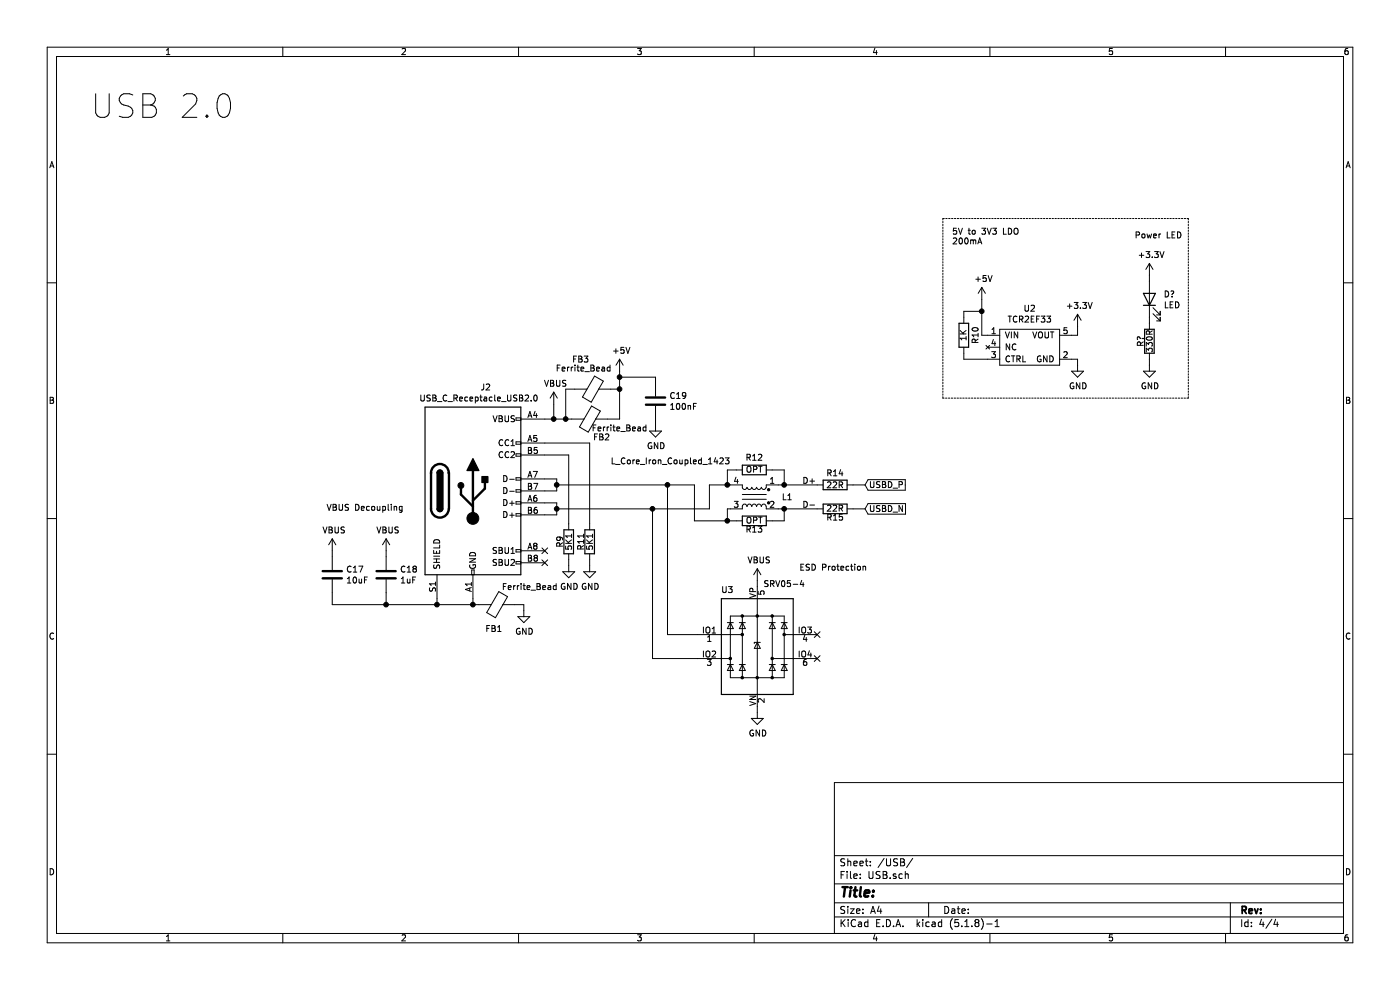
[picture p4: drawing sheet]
EESchema Schematic File Version 4
EELAYER 30 0
EELAYER END
$Descr A4 11693 8268
encoding utf-8
Sheet 4 4
Title ""
Date ""
Rev ""
Comp ""
Comment1 ""
Comment2 ""
Comment3 ""
Comment4 ""
$EndDescr
Text Notes 750  1000 0    197  ~ 0
USB 2.0
$Comp
L Connector:USB_C_Receptacle_USB2.0 J2
U 1 1
P 3950 4100
F 0 "J2" H 4057 4967 50  0000 C CNN
F 1 "USB_C_Receptacle_USB2.0" H 4000 4875 50  0000 C CNN
F 2 "Connector_USB:USB_C_Receptacle_GCT_USB4085" H 4100 4100 50  0001 C CNN
F 3 "https://www.usb.org/sites/default/files/documents/usb_type-c.zip" H 4100 4100 50  0001 C CNN
	1    3950 4100
	1    0    0    -1  
$EndComp
$Comp
L power:VBUS #PWR0166
U 1 1
P 4625 3375
F 0 "#PWR0166" H 4625 3225 50  0001 C CNN
F 1 "VBUS" H 4640 3548 50  0000 C CNN
F 2 "" H 4625 3375 50  0001 C CNN
F 3 "" H 4625 3375 50  0001 C CNN
	1    4625 3375
	1    0    0    -1  
$EndComp
Wire Wire Line
	3950 5000 3950 5050
$Comp
L power:GND #PWR0167
U 1 1
P 4375 5100
F 0 "#PWR0167" H 4375 4850 50  0001 C CNN
F 1 "GND" H 4380 4927 50  0000 C CNN
F 2 "" H 4375 5100 50  0001 C CNN
F 3 "" H 4375 5100 50  0001 C CNN
	1    4375 5100
	1    0    0    -1  
$EndComp
Wire Wire Line
	4650 4300 4650 4250
Wire Wire Line
	4550 4300 4650 4300
Wire Wire Line
	4650 4100 4650 4050
Wire Wire Line
	4550 4100 4650 4100
Wire Wire Line
	4550 4000 4650 4000
Wire Wire Line
	4550 4200 4650 4200
$Comp
L Device:Ferrite_Bead FB2
U 1 1
P 4925 3500
F 0 "FB2" V 5075 3600 50  0000 C CNN
F 1 "Ferrite_Bead" V 5000 3750 50  0000 C CNN
F 2 "Inductor_SMD:L_0805_2012Metric" V 4855 3500 50  0001 C CNN
F 3 "~" H 4925 3500 50  0001 C CNN
	1    4925 3500
	0    1    1    0   
$EndComp
Wire Wire Line
	5075 3500 5175 3500
$Comp
L Device:Ferrite_Bead FB1
U 1 1
P 4150 5050
F 0 "FB1" V 4350 5025 50  0000 C CNN
F 1 "Ferrite_Bead" V 4000 5325 50  0000 C CNN
F 2 "Inductor_SMD:L_0805_2012Metric" V 4080 5050 50  0001 C CNN
F 3 "~" H 4150 5050 50  0001 C CNN
	1    4150 5050
	0    1    1    0   
$EndComp
Wire Wire Line
	3950 5050 4000 5050
Connection ~ 3950 5050
Wire Wire Line
	4300 5050 4375 5050
Wire Wire Line
	4375 5050 4375 5100
Wire Wire Line
	4550 3500 4625 3500
Wire Wire Line
	4625 3500 4625 3375
Connection ~ 4625 3500
Wire Wire Line
	4625 3500 4725 3500
Connection ~ 4650 4050
Wire Wire Line
	4650 4050 4650 4000
Connection ~ 4650 4250
Wire Wire Line
	4650 4250 4650 4200
NoConn ~ 4550 4600
NoConn ~ 4550 4700
$Comp
L Device:R R9
U 1 1
P 4750 4525
F 0 "R9" V 4675 4525 50  0000 C CNN
F 1 "5K1" V 4750 4525 50  0000 C CNN
F 2 "resistor_smd:R_0603_1608Metric" V 4680 4525 50  0001 C CNN
F 3 "~" H 4750 4525 50  0001 C CNN
	1    4750 4525
	1    0    0    1   
$EndComp
$Comp
L Device:R R11
U 1 1
P 4925 4525
F 0 "R11" V 4850 4525 50  0000 C CNN
F 1 "5K1" V 4925 4525 50  0000 C CNN
F 2 "resistor_smd:R_0603_1608Metric" V 4855 4525 50  0001 C CNN
F 3 "~" H 4925 4525 50  0001 C CNN
	1    4925 4525
	1    0    0    1   
$EndComp
$Comp
L power:GND #PWR0169
U 1 1
P 4925 4725
F 0 "#PWR0169" H 4925 4475 50  0001 C CNN
F 1 "GND" H 4930 4552 50  0000 C CNN
F 2 "" H 4925 4725 50  0001 C CNN
F 3 "" H 4925 4725 50  0001 C CNN
	1    4925 4725
	1    0    0    -1  
$EndComp
$Comp
L power:GND #PWR0170
U 1 1
P 4750 4725
F 0 "#PWR0170" H 4750 4475 50  0001 C CNN
F 1 "GND" H 4755 4552 50  0000 C CNN
F 2 "" H 4750 4725 50  0001 C CNN
F 3 "" H 4750 4725 50  0001 C CNN
	1    4750 4725
	1    0    0    -1  
$EndComp
Wire Wire Line
	4750 4675 4750 4725
Wire Wire Line
	4925 4675 4925 4725
Wire Wire Line
	4550 3800 4750 3800
Wire Wire Line
	4750 3800 4750 4375
Wire Wire Line
	4550 3700 4925 3700
Wire Wire Line
	4925 3700 4925 4375
$Comp
L custom_parts_library:TCR2EF33 U2
U 1 1
P 8700 3100
F 0 "U2" H 8600 3625 50  0000 C CNN
F 1 "TCR2EF33" H 8600 3534 50  0000 C CNN
F 2 "custom_footprint_library:TCR2EF33_SOT25" H 7900 3800 50  0001 C CNN
F 3 "" H 7900 3800 50  0001 C CNN
	1    8700 3100
	1    0    0    -1  
$EndComp
$Comp
L power:+5V #PWR0171
U 1 1
P 8200 2500
F 0 "#PWR0171" H 8200 2350 50  0001 C CNN
F 1 "+5V" H 8215 2673 50  0000 C CNN
F 2 "" H 8200 2500 50  0001 C CNN
F 3 "" H 8200 2500 50  0001 C CNN
	1    8200 2500
	1    0    0    -1  
$EndComp
Wire Wire Line
	8200 2800 8250 2800
$Comp
L power:GND #PWR0172
U 1 1
P 9000 3050
F 0 "#PWR0172" H 9000 2800 50  0001 C CNN
F 1 "GND" H 9005 2877 50  0000 C CNN
F 2 "" H 9000 3050 50  0001 C CNN
F 3 "" H 9000 3050 50  0001 C CNN
	1    9000 3050
	1    0    0    -1  
$EndComp
Wire Wire Line
	9000 3050 9000 3000
Wire Wire Line
	9000 3000 8950 3000
$Comp
L Device:R R10
U 1 1
P 8050 2800
F 0 "R10" V 7950 2800 50  0000 C CNN
F 1 "1K" V 8050 2800 50  0000 C CNN
F 2 "resistor_smd:R_0603_1608Metric" V 7980 2800 50  0001 C CNN
F 3 "~" H 8050 2800 50  0001 C CNN
	1    8050 2800
	-1   0    0    1   
$EndComp
Wire Wire Line
	8200 2500 8200 2600
Wire Wire Line
	8250 3000 8050 3000
Wire Wire Line
	8050 2650 8050 2600
Wire Wire Line
	8050 2600 8200 2600
Connection ~ 8200 2600
Wire Wire Line
	8200 2600 8200 2800
$Comp
L power:+3.3V #PWR0173
U 1 1
P 9000 2725
F 0 "#PWR0173" H 9000 2575 50  0001 C CNN
F 1 "+3.3V" H 9015 2898 50  0000 C CNN
F 2 "" H 9000 2725 50  0001 C CNN
F 3 "" H 9000 2725 50  0001 C CNN
	1    9000 2725
	1    0    0    -1  
$EndComp
Wire Wire Line
	8950 2800 9000 2800
Wire Wire Line
	9000 2800 9000 2725
Wire Wire Line
	8050 2950 8050 3000
Wire Wire Line
	6325 4850 6325 4900
Wire Wire Line
	6325 5950 6325 5900
$Comp
L power:GND #PWR0175
U 1 1
P 6325 5950
F 0 "#PWR0175" H 6325 5700 50  0001 C CNN
F 1 "GND" H 6330 5777 50  0000 C CNN
F 2 "" H 6325 5950 50  0001 C CNN
F 3 "" H 6325 5950 50  0001 C CNN
	1    6325 5950
	1    0    0    -1  
$EndComp
$Comp
L Power_Protection:SRV05-4 U3
U 1 1
P 6325 5400
F 0 "U3" H 6075 5875 50  0000 C CNN
F 1 "SRV05-4" H 6550 5925 50  0000 C CNN
F 2 "Package_TO_SOT_SMD:SOT-23-6" H 7025 4950 50  0001 C CNN
F 3 "http://www.onsemi.com/pub/Collateral/SRV05-4-D.PDF" H 6325 5400 50  0001 C CNN
	1    6325 5400
	1    0    0    -1  
$EndComp
Wire Wire Line
	7125 4250 7225 4250
Wire Wire Line
	7125 4050 7225 4050
Text GLabel 7225 4250 2    50   Input ~ 0
USBD_N
Text GLabel 7225 4050 2    50   Input ~ 0
USBD_P
$Comp
L Device:R R14
U 1 1
P 6975 4050
F 0 "R14" V 6875 4050 50  0000 C CNN
F 1 "22R" V 6975 4050 50  0000 C CNN
F 2 "resistor_smd:R_0603_1608Metric" V 6905 4050 50  0001 C CNN
F 3 "~" H 6975 4050 50  0001 C CNN
	1    6975 4050
	0    1    1    0   
$EndComp
$Comp
L Device:R R15
U 1 1
P 6975 4250
F 0 "R15" V 6900 4250 50  0000 C CNN
F 1 "22R" V 6975 4250 50  0000 C CNN
F 2 "resistor_smd:R_0603_1608Metric" V 6905 4250 50  0001 C CNN
F 3 "~" H 6975 4250 50  0001 C CNN
	1    6975 4250
	0    1    -1   0   
$EndComp
$Comp
L Device:L_Core_Iron_Coupled_1423 L1
U 1 1
P 6300 4150
F 0 "L1" H 6025 4150 50  0000 C CNN
F 1 "L_Core_Iron_Coupled_1423" H 7000 4450 50  0000 C CNN
F 2 "custom_footprint_library:SMM2012E" H 6300 4150 50  0001 C CNN
F 3 "~" H 6300 4150 50  0001 C CNN
	1    6300 4150
	-1   0    0    -1  
$EndComp
Wire Wire Line
	6500 4050 6550 4050
$Comp
L Device:R R13
U 1 1
P 6300 4350
F 0 "R13" V 6225 4350 50  0000 C CNN
F 1 "OPT" V 6300 4350 50  0000 C CNN
F 2 "resistor_smd:R_0603_1608Metric" V 6230 4350 50  0001 C CNN
F 3 "~" H 6300 4350 50  0001 C CNN
	1    6300 4350
	0    1    -1   0   
$EndComp
$Comp
L Device:R R12
U 1 1
P 6300 3925
F 0 "R12" V 6400 3925 50  0000 C CNN
F 1 "OPT" V 6300 3925 50  0000 C CNN
F 2 "resistor_smd:R_0603_1608Metric" V 6230 3925 50  0001 C CNN
F 3 "~" H 6300 3925 50  0001 C CNN
	1    6300 3925
	0    1    -1   0   
$EndComp
Wire Wire Line
	6150 4350 6075 4350
Wire Wire Line
	6075 4350 6075 4250
Wire Wire Line
	6075 4250 6100 4250
Wire Wire Line
	6500 4250 6550 4250
Wire Wire Line
	6450 4350 6550 4350
Wire Wire Line
	6550 4350 6550 4250
Connection ~ 6550 4250
Wire Wire Line
	6550 4050 6550 3925
Wire Wire Line
	6550 3925 6450 3925
Connection ~ 6550 4050
Wire Wire Line
	6150 3925 6075 3925
Wire Wire Line
	6075 3925 6075 4050
Wire Wire Line
	6075 4050 6100 4050
Text Notes 7950 2050 0    50   ~ 0
5V to 3V3 LDO\n200mA
Wire Wire Line
	4650 4050 5575 4050
Wire Wire Line
	4650 4250 5450 4250
Wire Wire Line
	5575 4050 5575 5300
Wire Wire Line
	5575 5300 5825 5300
Wire Wire Line
	5825 5500 5450 5500
Wire Wire Line
	5450 5500 5450 4250
NoConn ~ 6825 5300
NoConn ~ 6825 5500
Wire Wire Line
	5475 3200 5475 3150
Wire Wire Line
	5475 3500 5475 3550
Wire Wire Line
	3225 4650 3225 4600
Wire Wire Line
	2775 4650 2775 4600
$Comp
L power:VBUS #PWR?
U 1 1
P 3225 4600
AR Path="/60E2AA62" Ref="#PWR?"  Part="1" 
AR Path="/60D44BDB/60E2AA62" Ref="#PWR?"  Part="1" 
AR Path="/60D99CF5/60E2AA62" Ref="#PWR0178"  Part="1" 
F 0 "#PWR0178" H 3225 4450 50  0001 C CNN
F 1 "VBUS" H 3240 4773 50  0000 C CNN
F 2 "" H 3225 4600 50  0001 C CNN
F 3 "" H 3225 4600 50  0001 C CNN
	1    3225 4600
	1    0    0    -1  
$EndComp
$Comp
L power:VBUS #PWR?
U 1 1
P 2775 4600
AR Path="/60E2AA68" Ref="#PWR?"  Part="1" 
AR Path="/60D44BDB/60E2AA68" Ref="#PWR?"  Part="1" 
AR Path="/60D99CF5/60E2AA68" Ref="#PWR0179"  Part="1" 
F 0 "#PWR0179" H 2775 4450 50  0001 C CNN
F 1 "VBUS" H 2790 4773 50  0000 C CNN
F 2 "" H 2775 4600 50  0001 C CNN
F 3 "" H 2775 4600 50  0001 C CNN
	1    2775 4600
	1    0    0    -1  
$EndComp
$Comp
L Device:C C?
U 1 1
P 3225 4800
AR Path="/60E2AA7C" Ref="C?"  Part="1" 
AR Path="/60D44BDB/60E2AA7C" Ref="C?"  Part="1" 
AR Path="/60D99CF5/60E2AA7C" Ref="C18"  Part="1" 
F 0 "C18" H 3340 4846 50  0000 L CNN
F 1 "1uF" H 3340 4755 50  0000 L CNN
F 2 "Capacitor_smd:C_0603_1608Metric" H 3263 4650 50  0001 C CNN
F 3 "~" H 3225 4800 50  0001 C CNN
	1    3225 4800
	1    0    0    -1  
$EndComp
$Comp
L Device:C C?
U 1 1
P 2775 4800
AR Path="/60E2AA82" Ref="C?"  Part="1" 
AR Path="/60D44BDB/60E2AA82" Ref="C?"  Part="1" 
AR Path="/60D99CF5/60E2AA82" Ref="C17"  Part="1" 
F 0 "C17" H 2890 4846 50  0000 L CNN
F 1 "10uF" H 2890 4755 50  0000 L CNN
F 2 "Capacitor_smd:C_0603_1608Metric" H 2813 4650 50  0001 C CNN
F 3 "~" H 2775 4800 50  0001 C CNN
	1    2775 4800
	1    0    0    -1  
$EndComp
Text Notes 2725 4275 0    50   ~ 0
VBUS Decoupling
$Comp
L power:VBUS #PWR0174
U 1 1
P 6325 4850
F 0 "#PWR0174" H 6325 4700 50  0001 C CNN
F 1 "VBUS" H 6340 5023 50  0000 C CNN
F 2 "" H 6325 4850 50  0001 C CNN
F 3 "" H 6325 4850 50  0001 C CNN
	1    6325 4850
	1    0    0    -1  
$EndComp
$Comp
L Device:C C?
U 1 1
P 5475 3350
AR Path="/60E2AA5A" Ref="C?"  Part="1" 
AR Path="/60D44BDB/60E2AA5A" Ref="C?"  Part="1" 
AR Path="/60D99CF5/60E2AA5A" Ref="C19"  Part="1" 
F 0 "C19" H 5590 3396 50  0000 L CNN
F 1 "100nF" H 5590 3305 50  0000 L CNN
F 2 "Capacitor_smd:C_0603_1608Metric" H 5513 3200 50  0001 C CNN
F 3 "~" H 5475 3350 50  0001 C CNN
	1    5475 3350
	1    0    0    -1  
$EndComp
$Comp
L power:GND #PWR?
U 1 1
P 5475 3550
AR Path="/60E2AA54" Ref="#PWR?"  Part="1" 
AR Path="/60D44BDB/60E2AA54" Ref="#PWR?"  Part="1" 
AR Path="/60D99CF5/60E2AA54" Ref="#PWR0177"  Part="1" 
F 0 "#PWR0177" H 5475 3300 50  0001 C CNN
F 1 "GND" H 5480 3377 50  0000 C CNN
F 2 "" H 5475 3550 50  0001 C CNN
F 3 "" H 5475 3550 50  0001 C CNN
	1    5475 3550
	1    0    0    -1  
$EndComp
$Comp
L power:+5V #PWR?
U 1 1
P 5175 3100
AR Path="/60E2AA4C" Ref="#PWR?"  Part="1" 
AR Path="/60D44BDB/60E2AA4C" Ref="#PWR?"  Part="1" 
AR Path="/60D99CF5/60E2AA4C" Ref="#PWR0176"  Part="1" 
F 0 "#PWR0176" H 5175 2950 50  0001 C CNN
F 1 "+5V" H 5190 3273 50  0000 C CNN
F 2 "" H 5175 3100 50  0001 C CNN
F 3 "" H 5175 3100 50  0001 C CNN
	1    5175 3100
	1    0    0    -1  
$EndComp
Wire Wire Line
	2775 5050 3225 5050
Wire Wire Line
	2775 4950 2775 5050
Wire Wire Line
	3225 4950 3225 5050
Connection ~ 3225 5050
Wire Wire Line
	5575 4050 5800 4050
Wire Wire Line
	5800 4050 5800 4350
Wire Wire Line
	5800 4350 6075 4350
Connection ~ 5575 4050
Connection ~ 6075 4350
Wire Wire Line
	5450 4250 5925 4250
Wire Wire Line
	5925 4250 5925 4050
Wire Wire Line
	5925 4050 6075 4050
Connection ~ 5450 4250
Connection ~ 6075 4050
Wire Wire Line
	6550 4050 6825 4050
Wire Wire Line
	6550 4250 6825 4250
Text Label 6700 4050 0    50   ~ 0
D+
Text Label 6700 4250 0    50   ~ 0
D-
$Comp
L Device:Ferrite_Bead FB3
U 1 1
P 4950 3250
F 0 "FB3" V 4700 3150 50  0000 C CNN
F 1 "Ferrite_Bead" V 4775 3175 50  0000 C CNN
F 2 "Inductor_SMD:L_0805_2012Metric" V 4880 3250 50  0001 C CNN
F 3 "~" H 4950 3250 50  0001 C CNN
	1    4950 3250
	0    1    1    0   
$EndComp
Wire Wire Line
	5100 3250 5175 3250
Connection ~ 5175 3250
Wire Wire Line
	5175 3250 5175 3500
Wire Wire Line
	4800 3250 4725 3250
Wire Wire Line
	4725 3250 4725 3500
Connection ~ 4725 3500
Wire Wire Line
	4725 3500 4775 3500
Wire Wire Line
	3225 5050 3650 5050
Wire Wire Line
	3650 5050 3950 5050
Connection ~ 3650 5050
Wire Wire Line
	3650 5000 3650 5050
Wire Wire Line
	5175 3100 5175 3150
Wire Wire Line
	5175 3150 5475 3150
Connection ~ 5175 3150
Wire Wire Line
	5175 3150 5175 3250
Text Notes 6675 4775 0    50   ~ 0
ESD Protection
$Comp
L Device:R R?
U 1 1
P 9600 2850
AR Path="/60F909D6" Ref="R?"  Part="1" 
AR Path="/60D44BDB/60F909D6" Ref="R?"  Part="1" 
AR Path="/60D99CF5/60F909D6" Ref="R?"  Part="1" 
F 0 "R?" V 9525 2850 50  0000 C CNN
F 1 "330R" V 9600 2850 50  0000 C CNN
F 2 "resistor_smd:R_0603_1608Metric" V 9530 2850 50  0001 C CNN
F 3 "~" H 9600 2850 50  0001 C CNN
	1    9600 2850
	1    0    0    1   
$EndComp
$Comp
L power:GND #PWR?
U 1 1
P 9600 3050
AR Path="/60F909DC" Ref="#PWR?"  Part="1" 
AR Path="/60D44BDB/60F909DC" Ref="#PWR?"  Part="1" 
AR Path="/60D99CF5/60F909DC" Ref="#PWR?"  Part="1" 
F 0 "#PWR?" H 9600 2800 50  0001 C CNN
F 1 "GND" H 9605 2877 50  0000 C CNN
F 2 "" H 9600 3050 50  0001 C CNN
F 3 "" H 9600 3050 50  0001 C CNN
	1    9600 3050
	1    0    0    -1  
$EndComp
$Comp
L Device:LED D?
U 1 1
P 9600 2500
AR Path="/60F909E2" Ref="D?"  Part="1" 
AR Path="/60D44BDB/60F909E2" Ref="D?"  Part="1" 
AR Path="/60D99CF5/60F909E2" Ref="D?"  Part="1" 
F 0 "D?" V 9639 2382 50  0000 R CNN
F 1 "LED" V 9548 2382 50  0000 R CNN
F 2 "Diode_SMD:D_0603_1608Metric" H 9600 2500 50  0001 C CNN
F 3 "~" H 9600 2500 50  0001 C CNN
	1    9600 2500
	0    -1   -1   0   
$EndComp
$Comp
L power:+3.3V #PWR?
U 1 1
P 9600 2300
AR Path="/60F909E8" Ref="#PWR?"  Part="1" 
AR Path="/60D44BDB/60F909E8" Ref="#PWR?"  Part="1" 
AR Path="/60D99CF5/60F909E8" Ref="#PWR?"  Part="1" 
F 0 "#PWR?" H 9600 2150 50  0001 C CNN
F 1 "+3.3V" H 9615 2473 50  0000 C CNN
F 2 "" H 9600 2300 50  0001 C CNN
F 3 "" H 9600 2300 50  0001 C CNN
	1    9600 2300
	1    0    0    -1  
$EndComp
Text Notes 9475 2000 0    50   ~ 0
Power LED
Wire Wire Line
	9600 3000 9600 3050
Wire Wire Line
	9600 2300 9600 2350
Wire Wire Line
	9600 2650 9600 2700
Wire Notes Line
	7875 1825 9925 1825
Wire Notes Line
	9925 1825 9925 3325
Wire Notes Line
	9925 3325 7875 3325
Wire Notes Line
	7875 3325 7875 1825
$EndSCHEMATC
